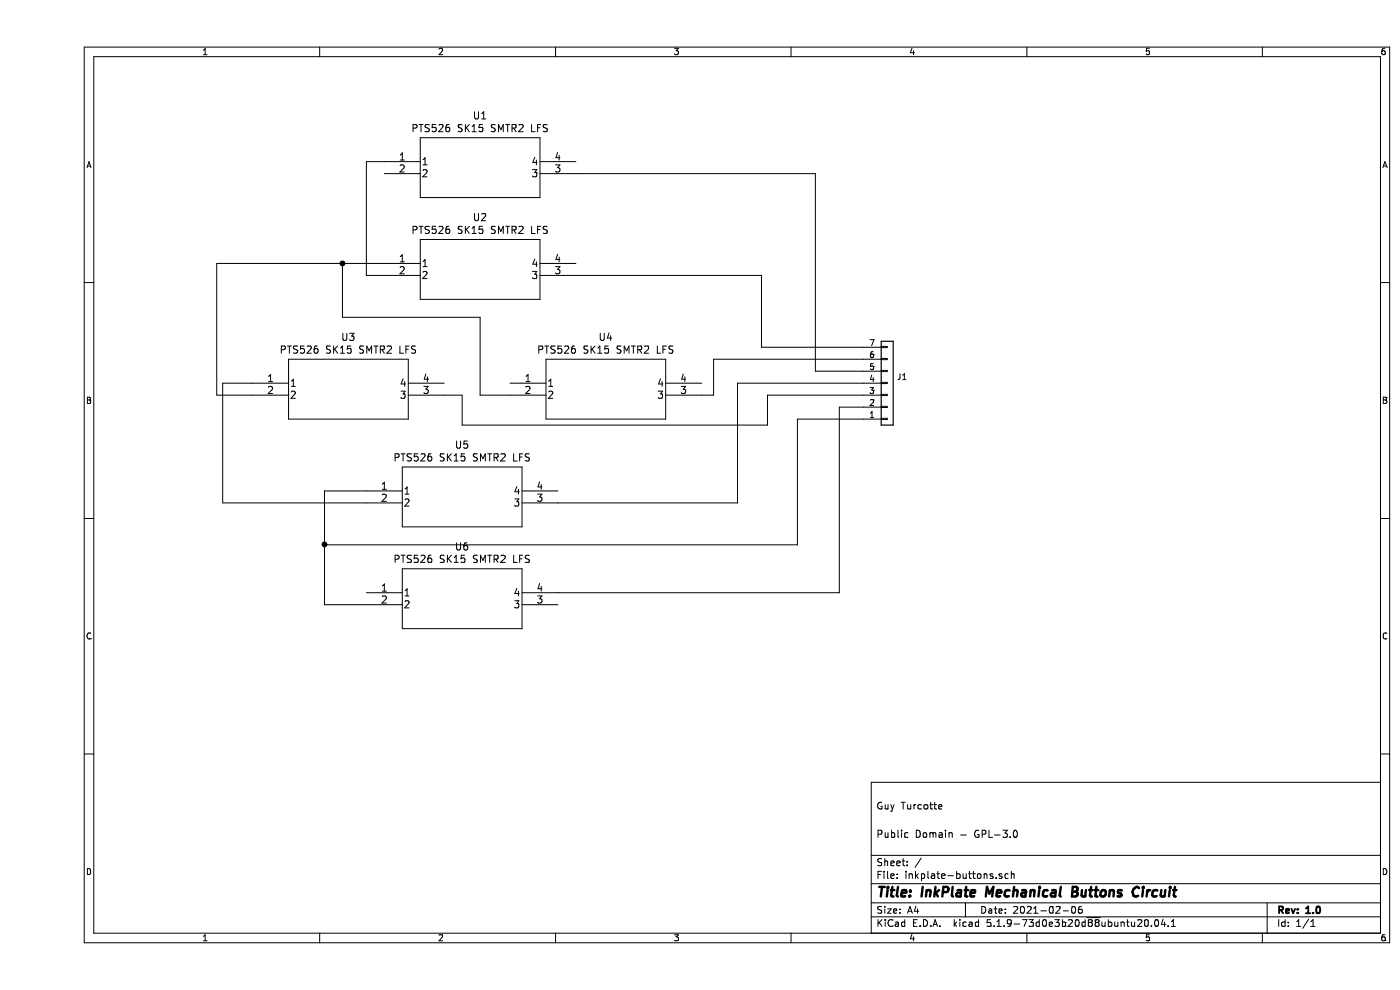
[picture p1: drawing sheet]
EESchema Schematic File Version 4
EELAYER 30 0
EELAYER END
$Descr A4 11693 8268
encoding utf-8
Sheet 1 1
Title "InkPlate Mechanical Buttons Circuit"
Date "2021-02-06"
Rev "1.0"
Comp ""
Comment1 "Public Domain - GPL-3.0"
Comment2 ""
Comment3 "Guy Turcotte"
Comment4 ""
$EndDescr
$Comp
L 2021-02-05_17-13-22:PTS526_SK15_SMTR2_LFS U4
U 1 1
P 3950 3200
F 0 "U4" H 4750 3587 60  0000 C CNN
F 1 "PTS526 SK15 SMTR2 LFS" H 4750 3481 60  0000 C CNN
F 2 "footprints:PTS526 SK15 SMTR2 LFS" H 4750 3440 60  0001 C CNN
F 3 "" H 3950 3200 60  0000 C CNN
	1    3950 3200
	1    0    0    -1  
$EndComp
$Comp
L 2021-02-05_17-13-22:PTS526_SK15_SMTR2_LFS U5
U 1 1
P 2750 4100
F 0 "U5" H 3550 4487 60  0000 C CNN
F 1 "PTS526 SK15 SMTR2 LFS" H 3550 4381 60  0000 C CNN
F 2 "footprints:PTS526 SK15 SMTR2 LFS" H 3550 4340 60  0001 C CNN
F 3 "" H 2750 4100 60  0000 C CNN
	1    2750 4100
	1    0    0    -1  
$EndComp
$Comp
L 2021-02-05_17-13-22:PTS526_SK15_SMTR2_LFS U6
U 1 1
P 2750 4950
F 0 "U6" H 3550 5337 60  0000 C CNN
F 1 "PTS526 SK15 SMTR2 LFS" H 3550 5231 60  0000 C CNN
F 2 "footprints:PTS526 SK15 SMTR2 LFS" H 3550 5190 60  0001 C CNN
F 3 "" H 2750 4950 60  0000 C CNN
	1    2750 4950
	1    0    0    -1  
$EndComp
Wire Wire Line
	4500 1450 6500 1450
$Comp
L Connector_Generic:Conn_01x07 J1
U 1 1
P 7100 3200
F 0 "J1" H 7180 3242 50  0001 L CNN
F 1 "J1" H 7180 3151 50  0000 L CNN
F 2 "Connector_PinHeader_2.54mm:PinHeader_1x07_P2.54mm_Vertical" H 7100 3200 50  0001 C CNN
F 3 "~" H 7100 3200 50  0001 C CNN
	1    7100 3200
	1    0    0    1   
$EndComp
$Comp
L 2021-02-05_17-13-22:PTS526_SK15_SMTR2_LFS U1
U 1 1
P 2900 1350
F 0 "U1" H 3700 1737 60  0000 C CNN
F 1 "PTS526 SK15 SMTR2 LFS" H 3700 1631 60  0000 C CNN
F 2 "footprints:PTS526 SK15 SMTR2 LFS" H 3700 1590 60  0001 C CNN
F 3 "" H 2900 1350 60  0000 C CNN
	1    2900 1350
	1    0    0    -1  
$EndComp
$Comp
L 2021-02-05_17-13-22:PTS526_SK15_SMTR2_LFS U2
U 1 1
P 2900 2200
F 0 "U2" H 3700 2587 60  0000 C CNN
F 1 "PTS526 SK15 SMTR2 LFS" H 3700 2481 60  0000 C CNN
F 2 "footprints:PTS526 SK15 SMTR2 LFS" H 3700 2440 60  0001 C CNN
F 3 "" H 2900 2200 60  0000 C CNN
	1    2900 2200
	1    0    0    -1  
$EndComp
$Comp
L 2021-02-05_17-13-22:PTS526_SK15_SMTR2_LFS U3
U 1 1
P 1800 3200
F 0 "U3" H 2600 3587 60  0000 C CNN
F 1 "PTS526 SK15 SMTR2 LFS" H 2600 3481 60  0000 C CNN
F 2 "footprints:PTS526 SK15 SMTR2 LFS" H 2600 3440 60  0001 C CNN
F 3 "" H 1800 3200 60  0000 C CNN
	1    1800 3200
	1    0    0    -1  
$EndComp
Wire Wire Line
	1800 3200 1550 3200
Wire Wire Line
	1550 3200 1550 4200
Wire Wire Line
	1550 4200 2750 4200
Wire Wire Line
	2750 4100 2400 4100
Wire Wire Line
	2400 4100 2400 4550
Wire Wire Line
	2400 5050 2750 5050
Wire Wire Line
	1800 3300 1500 3300
Wire Wire Line
	1500 3300 1500 2200
Wire Wire Line
	2900 2300 2750 2300
Wire Wire Line
	2750 2300 2750 1350
Wire Wire Line
	2750 1350 2900 1350
Wire Wire Line
	4350 4200 5850 4200
Wire Wire Line
	1500 2200 2550 2200
Wire Wire Line
	2550 2200 2550 2650
Wire Wire Line
	2550 2650 3700 2650
Wire Wire Line
	3700 2650 3700 3300
Wire Wire Line
	3700 3300 3950 3300
Connection ~ 2550 2200
Wire Wire Line
	2550 2200 2900 2200
Wire Wire Line
	6500 1450 6500 3100
Wire Wire Line
	6500 3100 6900 3100
Wire Wire Line
	5550 3300 5650 3300
Wire Wire Line
	5650 3300 5650 3000
Wire Wire Line
	5650 3000 6900 3000
Wire Wire Line
	4500 2300 6050 2300
Wire Wire Line
	6050 2300 6050 2900
Wire Wire Line
	6050 2900 6900 2900
Wire Wire Line
	4350 4950 6700 4950
Wire Wire Line
	6700 4950 6700 3400
Wire Wire Line
	6700 3400 6900 3400
Wire Wire Line
	2400 4550 6350 4550
Wire Wire Line
	6350 4550 6350 3500
Wire Wire Line
	6350 3500 6900 3500
Connection ~ 2400 4550
Wire Wire Line
	2400 4550 2400 5050
Wire Wire Line
	5850 4200 5850 3200
Wire Wire Line
	5850 3200 6900 3200
Wire Wire Line
	3400 3300 3550 3300
Wire Wire Line
	3550 3300 3550 3550
Wire Wire Line
	3550 3550 6100 3550
Wire Wire Line
	6100 3550 6100 3300
Wire Wire Line
	6100 3300 6900 3300
$EndSCHEMATC
